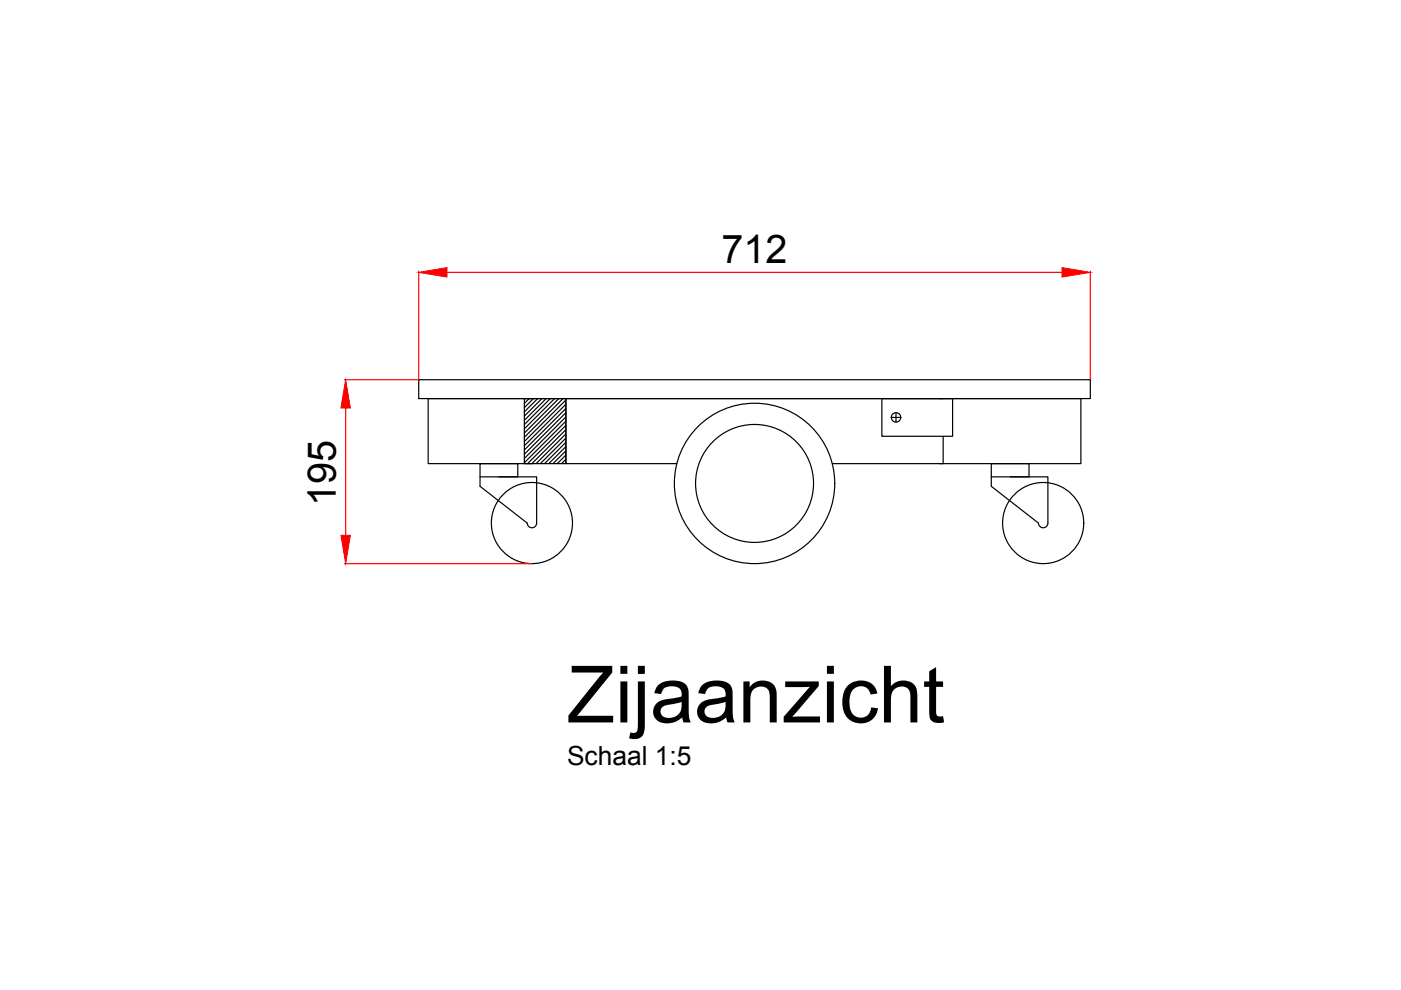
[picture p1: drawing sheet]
<svg xmlns="http://www.w3.org/2000/svg" width="297mm" height="210mm" viewBox="0 0 297 210" stroke-linecap="round" stroke-linejoin="round" font-family="sans-serif">
<!-- layer: 0 -->
<g fill="none" stroke="#000" stroke-width=".25">
<path d="M88.8 80.5h142.4v4h-142.4zM101.8 98.3h8v2.8h-8zM111.2 84.5h8.8v13.8h-8.8zM111.3 84.5l-.1 .1M112.2 84.5l-1 1M112.8 84.5h-22v13.8h22M113.1 84.5l-1.9 1.9M114 84.5l-2.8 2.8M114.9 84.5l-3.7 3.7M115.8 84.5l-4.6 4.6M116.7 84.5l-5.5 5.5M117.6 84.5l-6.4 6.4"/>
<path d="M118.5 84.5l-7.3 7.3M119.4 84.5l-8.2 8.2M120 84.8l-8.8 8.8M120 85.7l-8.8 8.8M120 86.6l-8.8 8.8M120 87.5l-8.8 8.8M120 88.4l-8.8 8.8M120 89.3l-8.8 8.8M120 90.2l-8.1 8.1M120 91.1l-7.2 7.2M120 92l-6.3 6.3M120 92.9l-5.4 5.4"/>
<path d="M120 93.8l-4.5 4.5M120 94.7l-3.7 3.6M120 95.6l-2.8 2.7M120 96.5l-1.9 1.8M120 97.4l-1 .9M120 98.3h-.1M187 84.5h15v8h-15zM189 88.5h2M190 87.5v2M199.2 84.5h30v13.8h-30M200 84.5h-80v13.8h23.5M200 92.5v5.8h-23.6"/>
<path d="M210.2 98.3h8v2.8h-8zM101.8 101.1v2l10 7.8a1 1 0 0 0 1 1 1 1 0 0 0 1-1v-9.8h-8M210.2 101.1v2l10 7.8a1 1 0 0 0 1 1 1 1 0 0 0 1-1v-9.8h-8"/>
<circle cx="190" cy="88.5" r="1"/>
<circle cx="112.8" cy="110.9" r="8.6"/>
<circle cx="160" cy="102.5" r="17"/>
<circle cx="160" cy="102.5" r="12.5"/>
<circle cx="221.2" cy="110.9" r="8.6"/>
</g>
<path d="M88.8 57.5v22.9M94.8 57.7h130.4M231.2 57.5v22.9M73 80.5h15.7M73.3 86.5v27M73 119.5h39.6" fill="none" stroke="#f00" stroke-width=".25"/>
<g fill="#f00" stroke="#f00" stroke-width=".21">
<path d="M88.8 57.7l6-1v2z"/>
<path d="M225.2 56.7l6 1-6 1z"/>
<path d="M73.3 80.5l1 6h-2z"/>
<path d="M72.3 113.5h2l-1 6z"/>
</g>
<text font-size="16.8" x="120.2" y="153.2">Zijaanzicht</text>
<g font-size="8.4">
<text x="153" y="55.7">712</text>
<text x="71.2" y="107.3" transform="rotate(-90 71.2 107.3)">195</text>
</g>
<text font-size="5.6" x="120.2" y="162.1">Schaal 1:5</text>
</svg>
